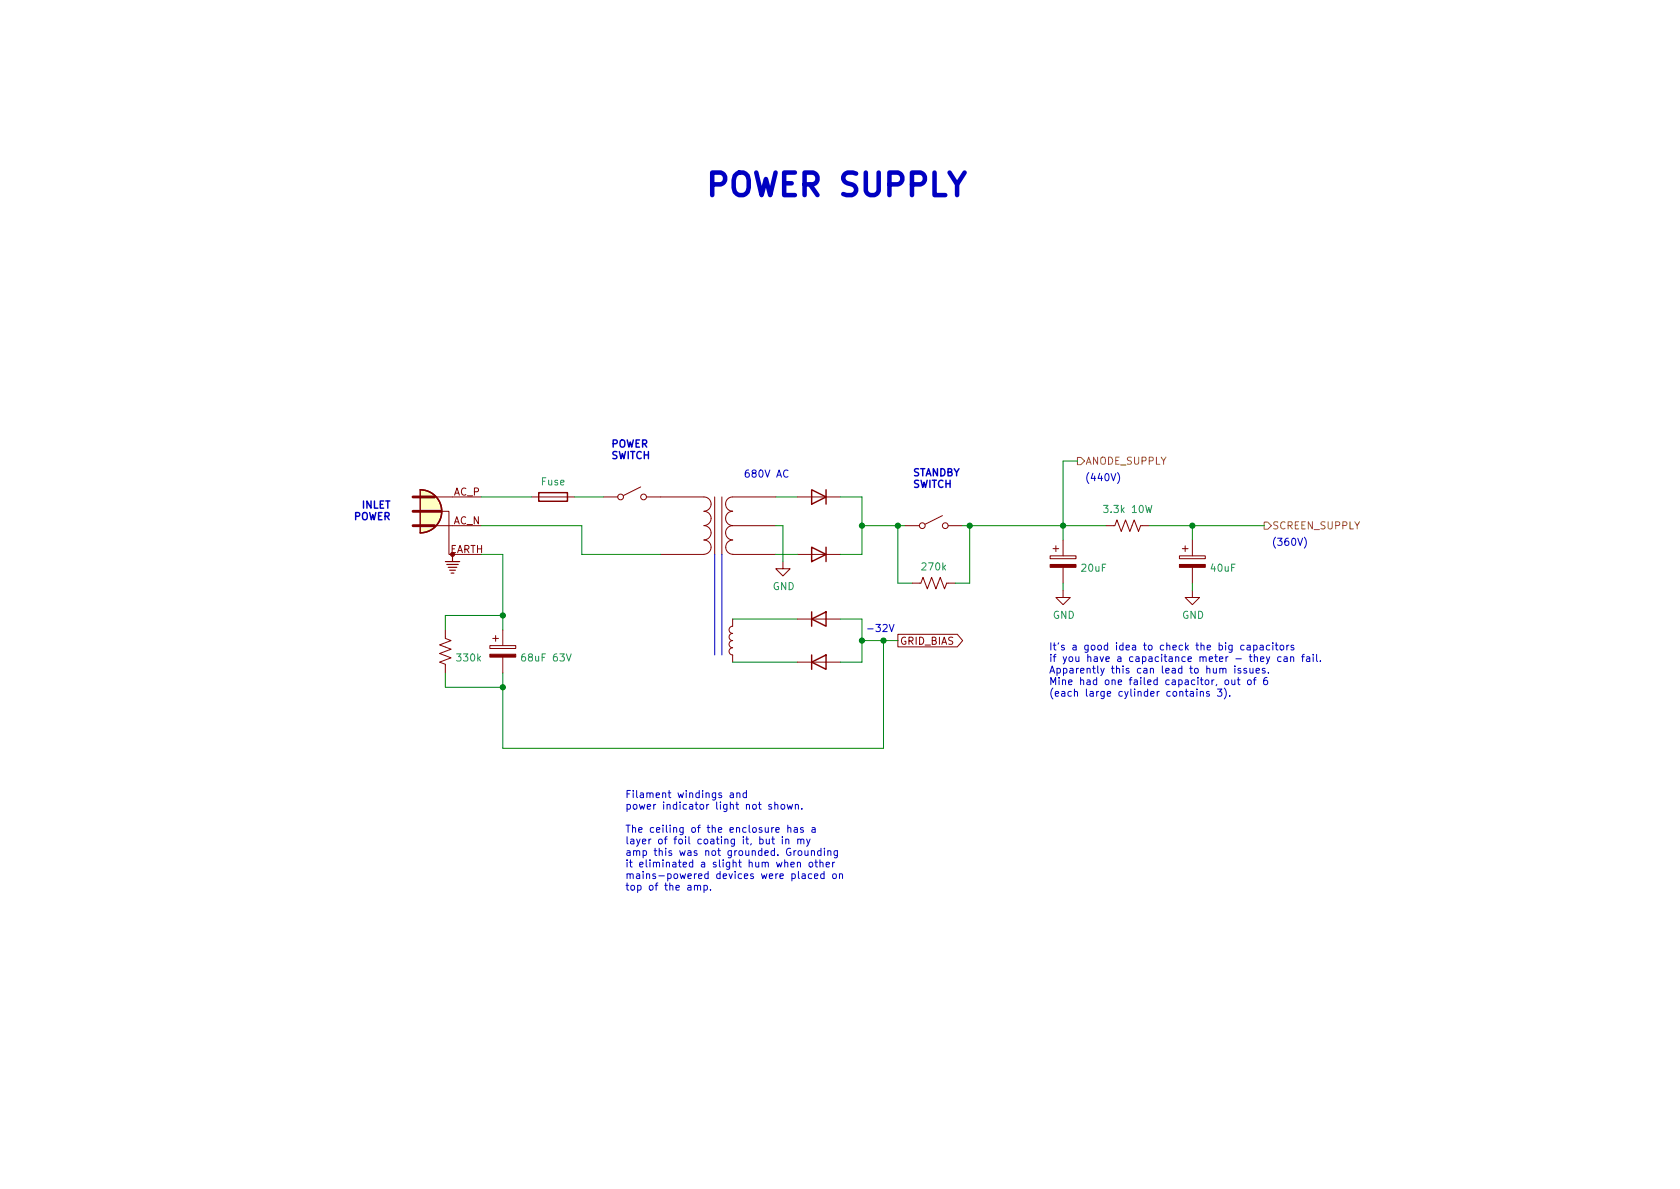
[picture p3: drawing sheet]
<svg xmlns="http://www.w3.org/2000/svg" width="297mm" height="210mm" viewBox="0 0 297 210" stroke-linecap="round" stroke-linejoin="round" font-family="sans-serif">
<g fill="none" stroke="#840000" stroke-width=".18">
<path d="M73 90.4h6.4v7.6h5.7M76.8 93h8.3M76.8 87.9h8.3M94 87.9h7.6M106.7 87.9h2.5M113.3 86.1l-3.1 1.5M114.3 87.9h10.2a1.26 1.26 0 0 1 1.2 1.2 1.26 1.26 0 0 1-1.2 1.3M116.8 98h7.7M124.5 93a1.27 1.27 0 0 1 1.2 1.2 1.27 1.27 0 0 1-1.2 1.3 1.26 1.26 0 0 1 1.2 1.3 1.26 1.26 0 0 1-1.2 1.2M124.5 90.4a1.26 1.26 0 0 1 1.2 1.3 1.26 1.26 0 0 1-1.2 1.2M126.4 87.9v10.1M127.6 87.9v10.1"/>
<path d="M129.5 90.4a1.26 1.26 0 0 0-1.2 1.3 1.26 1.26 0 0 0 1.2 1.2M129.5 98h7.7M137.2 93h-7.7a1.26 1.26 0 0 0-1.2 1.2 1.26 1.26 0 0 0 1.2 1.3 1.27 1.27 0 0 0-1.2 1.3 1.27 1.27 0 0 0 1.3 1.2M137.2 87.9h-7.7a1.26 1.26 0 0 0-1.2 1.2 1.26 1.26 0 0 0 1.2 1.3M138.4 99.3v1.3h1.3l-1.3 1.2-1.2-1.2h1.2M141 87.9h7.6M141 98h7.6M160 93h2.6M166.6 91.2l-3 1.5M167.6 93h2.6M185.7 98.3h4.5v.5h-4.5zM186.2 97h1"/>
<path d="M186.7 96.5v1M188 95.5v2.8M195.6 93h1.5l.4-1.1 .7 2.1 .8-2.1 .8 2.1 .7-2.1 .8 2.1 .4-1h1.5M208.5 98.3h4.6v.5h-4.6zM209 97h1.1M209.5 96.5v1M210.8 95.5v2.8M78.7 111.4v1.5l1.1 .4-2.1 .7 2.1 .8-2.1 .8 2.1 .7-2.1 .8 1 .4v1.5M86.6 114.2h4.6v.5h-4.6zM87.1 112.9h1M87.6 112.4v1M88.9 111.4v2.8"/>
<path d="M88.9 116.2v2.8M129.5 109.5v1.2a.64 .64 0 0 0-.6 .7 .64 .64 0 0 0 .6 .6 .64 .64 0 0 0-.6 .6 .64 .64 0 0 0 .6 .7 .64 .64 0 0 0-.6 .6 .64 .64 0 0 0 .6 .6 .64 .64 0 0 0-.6 .7 .64 .64 0 0 0 .6 .6v1.3M141 109.5h7.6M141 117.1h7.6M158.7 112.2h10.6l.9 1.1-.9 1.1h-10.6zM161.3 103.1h1.5l.4-1 .8 2 .7-2 .8 2 .7-2 .8 2 .4-1h1.5M188 104.4v1.3h1.2l-1.2 1.2-1.3-1.2h1.3M188 100.3v2.8M210.8 104.4v1.3h1.3l-1.3 1.2-1.3-1.2h1.3M210.8 100.3v2.8"/>
<circle cx="109.7" cy="87.9" r=".51"/>
<circle cx="113.8" cy="87.9" r=".51"/>
<circle cx="163.1" cy="93" r=".51"/>
<circle cx="167.1" cy="93" r=".51"/>
</g>
<path d="M74.3 86.6a3.8 3.8 0 0 1 3.8 3.8 3.8 3.8 0 0 1-3.8 3.8zM95.2 87.1h5.1v1.5h-5.1zM143.5 86.6l2.5 1.3-2.5 1.2zM143.5 96.8l2.5 1.2-2.5 1.3zM146 86.6v2.5M146 96.8v2.5M143.5 109.5l2.5-1.3v2.5zM143.5 117.1l2.5-1.3v2.6zM143.5 108.2v2.5M143.5 115.8v2.6" fill="none" stroke="#840000" stroke-width=".25"/>
<g fill="#840000" stroke="#840000" stroke-width=".18">
<path d="M86.6 115.7h4.6v.5h-4.6z"/>
<path d="M185.7 99.8h4.5v.5h-4.5z"/>
<path d="M208.5 99.8h4.6v.5h-4.6z"/>
</g>
<path d="M100.1 115.6l.5 1.3 .4-1.3" fill="none" stroke="#008484" stroke-width=".18"/>
<path d="M74.3 86.6a3.8 3.8 0 0 1 3.8 3.8 3.8 3.8 0 0 1-3.8 3.8z" fill="#ffffc2" stroke="#ffffc2" stroke-width=".18"/>
<path d="M73 93h3.8M73 90.4h5M73 87.9h3.8" fill="none" stroke="#840000" stroke-width=".51"/>
<path d="M78.7 99.3h2.6M79 99.8h2M80 98v1.3M79.2 100.3h1.6M79.5 100.8h1M79.8 101.3h.5" fill="none" stroke="#840000" stroke-width=".2"/>
<path d="M190.5 80.9h.6l.7 .6-.7 .7h-.6zM223.5 92.3h.7l.6 .7-.6 .6h-.7z" fill="none" stroke="#848400" stroke-width=".18"/>
<g fill="none" stroke="#0000c2" stroke-width=".18">
<path d="M126.4 98v17.8M127.6 98v17.8M139.3 83.2a.6 .6 0 0 0-.8 .5 .6 .6 0 0 0 .6 .7l.2-.1M197.6 83.6a1.46 1.46 0 0 1 0 1.9M230.6 95a1.46 1.46 0 0 1 0 1.9M157.2 110.4l.4 1.3 .5-1.3M216.2 118.4l.2-.2h.3l.1 .8M218.3 118.2v.8M218.9 119.8v1.1l.3 .2M219.4 118.2h-.3l-.2 .2v.1l.5 .2v.3h-.5M220 114.2l-.4-.1-.2 .2 .1 .6h.5M220.4 118.2h-.3l-.2 .2 .1 .1 .4 .2v.3h-.5"/>
<path d="M220.5 114.2h.5l.1 .7M221 118.2l.1 .8h.3l.1-.1M221.1 114.4l-.5 .1-.1 .1 .1 .3h.5M221.5 118.2v.8M221.7 114.2l.3-.1 .3 .2-.2 .6h-.4M221.7 114.1v1.3M222.1 118.6l.6-.1-.1-.3h-.3l-.2 .2v.6h.5M222.1 119.8l-.3 .2v1.1M222.8 114.2h.5l.1 .7M222.9 116.6l.6-.2-.1-.2-.3-.1-.2 .2v.6h.5M223.4 114.4l-.5 .1-.2 .1 .2 .3h.5M223.7 118.2h-.3l-.2 .2v.1l.5 .2v.3h-.5"/>
<path d="M223.9 116.1l.3 .9M224 119.8l-.3 .1a.85 .85 0 0 0 0 1.2l.4-.1v-.5l-.2-.2h-.2l-.3 .2M224.3 118.9v.1M224.5 114.2l-.4-.1-.2 .2 .1 .6h.5M224.5 116.1l-.4 1.2-.2 .1M225 113.7v.1M225 114.1v.8M225.5 114.1h.5M225.7 113.7v1.1l.3 .1M226.4 114.2l.3-.1 .3 .2v.4l-.3 .2h-.3l-.1-.2zM226.5 116.2l-.4-.1-.2 .3 .1 .5h.5M227 116.2h.5l.1 .8"/>
<path d="M227.5 114.1v.8M227.6 116.4l-.4 .1-.2 .2 .2 .3 .4-.1M227.9 114.1l-.4 .2M228.2 116.3l.2-.2 .3 .1v.8M228.2 116.1v.9M228.7 114.2l-.3-.1-.1 .2v.2l.4 .1v.3h-.4M230.1 116.1h.5M230.6 115.7l-.3 .2v1.1M231 116.2h.5l.1 .8M231.6 116.4l-.4 .1-.2 .2 .2 .3 .4-.1M232.2 115.7v.1M232.2 116.1v.9"/>
<path d="M232.8 115.7v1.1l.2 .2M233.5 116.9v.1M132 139.8v1.2M210.5 122.3h.5v.8M211 122.6h-.4l-.2 .2 .2 .3h.4M211.6 122.3v.8M212.2 122.4l.2-.1h.3l.1 .8M212.2 122.3v.8M213.8 122.3h-.3l-.2 .2 .1 .1 .4 .2v.3h-.5M215.3 121.8h.7l-.4 .5 .4 .2v.5l-.2 .1-.5-.1M216.5 121.7a1.46 1.46 0 0 1 0 1.9M216.7 120.3l.3-.1 .2 .3v.3l-.2 .3-.3-.1-.1-.2z"/>
<path d="M217.4 123v.1M217.8 120.2l.1 .8 .3 .1 .1-.1M218.3 120.2v.9M218.8 120.2h.4M220.7 120.3l.3-.1 .2 .3v.3l-.2 .3-.3-.1-.1-.2zM221.6 120.2h.5M122.8 156.7l.2-.1h.3v.8M122.8 156.6v.8M123.3 156.7l.2-.1h.3l.1 .8M124.5 156.6h.3l.3 .2-.1 .5h-.5M124.5 156.6v1.2M125.6 157.3v.1"/>
<path d="M129.1 140.3h.5l.1 .7M129.7 140.5l-.4 .1-.2 .1 .2 .3h.4M130.3 140.3l.2-.1 .3 .1v.7M130.3 140.2v.8M132 140.3l-.4-.1-.2 .2 .1 .6h.5M135.5 148.4v.8h.3l.2-.1M136 148.4v.8M136.4 142.3l-.3-.1-.2 .2 .1 .2 .4 .1v.3h-.5M136.5 148.4h.4M136.6 148v1l.3 .2M137 142.4l.2-.2 .3 .1v.8M137 141.8v1.3"/>
<path d="M137.2 146.8l.6-.2-.1-.2-.3-.1-.2 .2v.6h.5M138.2 142.3l.3-.1 .2 .3v.4l-.2 .2-.3-.1-.1-.1zM138.3 148v.1M138.3 148.4v.8M138.9 148.5l.2-.1h.3l.1 .8M138.9 148.4v.8M139.2 142.2l.2 .9 .3-.6 .2 .6 .2-.9M139.3 146.5l.2-.2 .3 .1v.8M139.3 145.9v1.3M139.8 152.9l.6-.1v-.3h-.4l-.2 .2 .1 .6h.5M140.4 146.4h.5l.1 .8M140.6 142.4l.2-.2 .3 .1 .1 .8"/>
<path d="M140.6 142.2v.9M141 146.6l-.4 .1-.2 .2 .2 .3 .4-.1M141 152.6l.2-.1h.3v.8M141 152.5v.8M141 148.5l.2-.1h.3l.1 .8M141 148.4v.8M141.2 150.5l.3-.1 .3 .3v.3l-.3 .3-.3-.1-.1-.2zM141.6 148.6l.2-.2h.3v.8M141.8 143v.1M141.8 154.6h.5l.1 .8M142 146.4l-.3-.1-.2 .2 .1 .2 .4 .1v.3h-.5M142.3 150.4l.1 .8 .3 .1 .2-.1"/>
<path d="M142.4 154.8l-.4 .1-.2 .2 .2 .3 .4-.1M142.6 148.4l.3 .8M142.9 150.4v.9M143.2 152.5h.3l.2 .2v.4l-.2 .2h-.3l-.2-.2zM143.2 148.4l-.4 1.1-.2 .2M143.5 150.5l.1-.1 .3 .1 .1 .8M143.5 150.4v.9M143.5 154.6l-.3-.1-.3 .3 .1 .5h.5M143.6 146.4h.5v.8M144 154.9l.6-.1v-.2l-.4-.1-.2 .2 .1 .6h.5M144.1 152.5h.5M144.1 146.6l-.4 .1-.2 .2 .2 .3 .4-.1"/>
<path d="M144.3 152v1.1l.3 .2M145 152.6l.2-.1h.3v.8M145 152v1.3M145.2 150.5l-.4-.1-.2 .3 .1 .5h.5M145.2 150v1.3M145.7 154.6l-.4-.1-.2 .3 .1 .5h.5M145.7 154.1v1.3M145.8 150v.1M145.8 150.4v.9M146.1 152.9l.6-.1-.1-.3h-.4l-.1 .2v.6h.5M146.4 150.5l.1-.1 .4 .1v.8M146.4 150.4v.9"/>
<path d="M147.2 152.5v.8M147.3 154.6l.3-.1 .3 .3v.3l-.3 .3-.3-.1-.1-.2zM147.6 152.5l-.4 .2M148.1 150.4v1.1l-.3 .2-.3-.1M148.1 150.5l-.4-.1-.2 .3 .1 .5h.5M148.4 154.6l.2-.1 .3 .1 .1 .8M148.4 154.5v.9"/>
</g>
<g fill="none" stroke="#008400" stroke-width=".18">
<path d="M85.1 93h17.8v5h13.9M85.1 98h3.8v13.4M85.1 87.9h8.9M101.6 87.9h5.1M137.2 93h1.2v6.3M137.2 87.9h3.8M137.2 98h3.8M148.6 87.9h3.8v10.1h-3.8M152.4 93h7.6M158.7 93v10.1h2.6M170.2 93h25.4M171.4 93v10.1h-2.5"/>
<path d="M190.5 81.5h-2.5v14M203.2 93h20.3M210.8 93v2.5M78.7 119v2.5h10.2M88.9 108.8h-10.2v2.6M129.5 109.5h11.5M129.5 117.1h11.5M148.6 109.5h3.8v7.6h-3.8M152.4 113.3h6.3M156.2 113.3v19h-67.3v-13.3M188 103.1v1.3M210.8 103.1v1.3"/>
</g>
<g fill="#008400" stroke="#008400" stroke-width=".18">
<circle cx="152.4" cy="113.3" r=".46"/>
<circle cx="171.4" cy="93" r=".46"/>
<circle cx="158.7" cy="93" r=".46"/>
<circle cx="188" cy="93" r=".46"/>
<circle cx="210.8" cy="93" r=".46"/>
<circle cx="156.2" cy="113.3" r=".46"/>
<circle cx="88.9" cy="121.5" r=".46"/>
<circle cx="152.4" cy="93" r=".46"/>
<circle cx="88.9" cy="108.8" r=".46"/>
</g>
<text font-size="5.6" fill="#0000c2" x="126.7" y="34.7">POWER SUPPLY</text>
<g font-size="1.8" fill="#0000c2">
<text x="107.9" y="79.1">POWER</text>
<text x="107.9" y="81.2">SWITCH</text>
<text x="64.1" y="89.9">INLET</text>
<text x="131.4" y="84.4">680V AC</text>
<text x="161.3" y="84.2">STANDBY</text>
<text x="161.3" y="86.3">SWITCH</text>
<text x="191.8" y="85.1">(440V)</text>
<text x="62.5" y="92">POWER</text>
<text x="224.8" y="96.5">(360V)</text>
<text x="153" y="111.7">-32V</text>
<text x="185.4" y="115">It's a good idea to check the big capacitors</text>
<text x="185.4" y="117">if you have a capacitance meter - they can fail.</text>
<text x="185.4" y="119.1">Apparently this can lead to hum issues.</text>
<text x="185.4" y="121.1">Mine had one failed capacitor, out of 6</text>
<text x="185.4" y="123.2">(each large cylinder contains 3).</text>
<text x="110.5" y="141.1">Filament windings and</text>
<text x="110.5" y="143.2">power indicator light not shown.</text>
<text x="110.5" y="147.2">The ceiling of the enclosure has a</text>
<text x="110.5" y="149.3">layer of foil coating it, but in my</text>
<text x="110.5" y="151.3">amp this was not grounded. Grounding</text>
<text x="110.5" y="153.4">it eliminated a slight hum when other</text>
<text x="110.5" y="155.4">mains-powered devices were placed on</text>
<text x="110.5" y="157.5">top of the amp.</text>
</g>
<g font-size="1.8" fill="#848400">
<text x="191.9" y="82.2">ANODE_SUPPLY</text>
<text x="224.9" y="93.6">SCREEN_SUPPLY</text>
</g>
<g font-size="1.8" fill="#840000">
<text x="80.2" y="87.6">AC_P</text>
<text x="80.1" y="92.7">AC_N</text>
<text x="79.5" y="97.8">EARTH</text>
<text x="159.1" y="114">GRID_BIAS</text>
</g>
<g font-size="1.8" fill="#008484">
<text x="95.7" y="85.8">Fuse</text>
<text x="195.6" y="90.7">3.3k 10W</text>
<text x="163.1" y="100.9">270k</text>
<text x="191.3" y="101.1">20uF</text>
<text x="214.2" y="101.1">40uF</text>
<text x="136.6" y="104.3">GND</text>
<text x="186.1" y="109.4">GND</text>
<text x="209" y="109.4">GND</text>
<text x="80.9" y="117">330k</text>
<text x="92.7" y="117">68uF 63V</text>
</g>
</svg>
